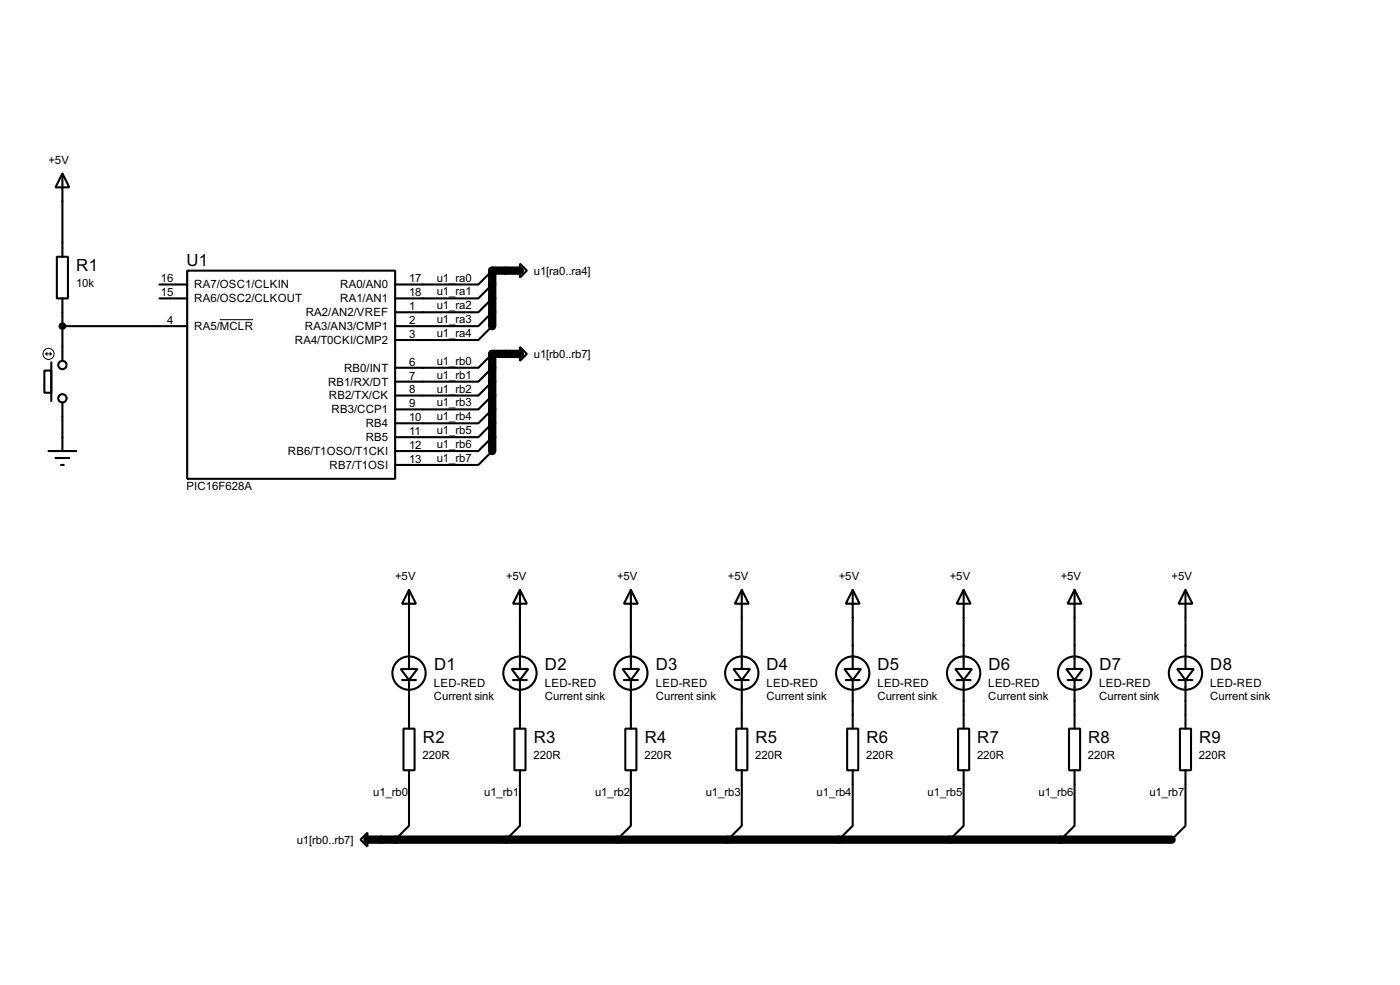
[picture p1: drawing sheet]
<svg xmlns="http://www.w3.org/2000/svg" width="256mm" height="180mm" viewBox="0 0 256 180" stroke-linecap="round" stroke-linejoin="round" font-family="sans-serif">
<path d="M95.2 49.5h-5v10.2M95.2 64.8h-5v17.7M67.3 153.7h147.3" fill="none" stroke="#000" stroke-width="1.5"/>
<g fill="none" stroke="#000" stroke-width=".38">
<path d="M11.4 31.7l1.3 2.6h-2.5zM11.4 31.7v15.3M10.4 47h2v7.6h-2zM11.4 54.6v11.4M11.4 59.7h22.9M29.2 52.1h5.1M29.2 54.6h5.1M34.3 49.5h38.1v38.1h-38.1zM90.2 59.7l-2.6 2.5h-15.2M90.2 57.1l-2.6 2.6h-15.2M90.2 54.6l-2.6 2.5h-15.2M90.2 52.1l-2.6 2.5h-15.2"/>
<path d="M90.2 49.5l-2.6 2.6h-15.2M95.2 48.3l1.3 1.2-1.3 1.3zM8.1 67.8h1.3v4.1h-1.3zM9.4 66.3v7.1M11.4 73.7v8.8M90.2 77.5l-2.6 2.5h-15.2M90.2 74.9l-2.6 2.6h-15.2M90.2 72.4l-2.6 2.5h-15.2M90.2 69.8l-2.6 2.6h-15.2M90.2 67.3l-2.6 2.5h-15.2M90.2 64.8l-2.6 2.5h-15.2M95.2 63.5l1.3 1.3-1.3 1.2z"/>
<path d="M8.9 82.5h5.1M10.2 83.8h2.5M11.2 85.1h.5M90.2 82.5l-2.6 2.6h-15.2M90.2 80l-2.6 2.5h-15.2M74.9 107.9l1.3 2.6h-2.5zM74.9 107.9v14.5M95.2 107.9l1.3 2.6h-2.5zM95.2 107.9v14.5M115.6 107.9l1.2 2.6h-2.5zM115.6 107.9v14.5M135.9 107.9l1.3 2.6h-2.6z"/>
<path d="M135.9 107.9v14.5M156.2 107.9l1.3 2.6h-2.6zM156.2 107.9v14.5M176.5 107.9l1.3 2.6h-2.5zM176.5 107.9v14.5M196.8 107.9l1.3 2.6h-2.5zM196.8 107.9v14.5M217.2 107.9l1.2 2.6h-2.5zM217.2 107.9v14.5M73.4 122.4h3.1l-1.6 2.1zM73.7 124.5h2.5M73.9 133.3h2v7.7h-2z"/>
<path d="M74.9 124.5v8.8M93.7 122.4h3.1l-1.6 2.1zM94 124.5h2.5M94.2 133.3h2.1v7.7h-2.1zM95.2 124.5v8.8M114 122.4h3.1l-1.5 2.1zM114.3 124.5h2.5M114.6 133.3h2v7.7h-2zM115.6 124.5v8.8M134.4 122.4h3l-1.5 2.1zM134.6 124.5h2.6M134.9 133.3h2v7.7h-2z"/>
<path d="M135.9 124.5v8.8M154.7 122.4h3l-1.5 2.1zM154.9 124.5h2.6M155.2 133.3h2v7.7h-2zM156.2 124.5v8.8M175 122.4h3.1l-1.6 2.1zM175.3 124.5h2.5M175.5 133.3h2v7.7h-2zM176.5 124.5v8.8M195.3 122.4h3.1l-1.6 2.1zM195.6 124.5h2.5M195.8 133.3h2.1v7.7h-2.1z"/>
<path d="M196.8 124.5v8.8M215.6 122.4h3.1l-1.5 2.1zM215.9 124.5h2.5M216.2 133.3h2v7.7h-2zM217.2 124.5v8.8M66 153.7l1.3-1.3v2.5zM74.9 141v10.1l-2.5 2.6M95.2 141v10.1l-2.5 2.6M115.6 141v10.1l-2.6 2.6M135.9 141v10.1l-2.6 2.6M156.2 141v10.1l-2.5 2.6M176.5 141v10.1l-2.5 2.6"/>
<path d="M196.8 141v10.1l-2.5 2.6M217.2 141v10.1l-2.6 2.6"/>
<circle cx="11.4" cy="72.9" r=".76"/>
<circle cx="11.4" cy="66.8" r=".76"/>
<circle cx="74.9" cy="123.2" r="3"/>
<circle cx="95.2" cy="123.2" r="3"/>
<circle cx="115.6" cy="123.2" r="3"/>
<circle cx="135.9" cy="123.2" r="3"/>
<circle cx="156.2" cy="123.2" r="3"/>
<circle cx="176.5" cy="123.2" r="3"/>
<circle cx="196.8" cy="123.2" r="3"/>
<circle cx="217.2" cy="123.2" r="3"/>
</g>
<g fill="none" stroke="#000" stroke-width=".18">
<path d="M40.3 58.5h6.1M8.4 64.8h1M8.4 64.8l.2 .2M8.6 64.5l-.2 .3M9.1 64.5l.3 .3M9.4 64.8l-.3 .2"/>
<circle cx="8.9" cy="64.8" r="1.02"/>
</g>
<circle cx="11.4" cy="59.7" r=".51" fill="#000" stroke="#000" stroke-width=".38"/>
<g font-size="3.4">
<text x="14" y="49.6">R1</text>
<text x="34.2" y="48.7">U1</text>
<text x="79.5" y="122.7">D1</text>
<text x="99.8" y="122.7">D2</text>
<text x="120.2" y="122.7">D3</text>
<text x="140.4" y="122.7">D4</text>
<text x="160.8" y="122.7">D5</text>
<text x="181.1" y="122.7">D6</text>
<text x="201.4" y="122.7">D7</text>
<text x="221.7" y="122.7">D8</text>
<text x="77.5" y="135.9">R2</text>
<text x="97.8" y="135.9">R3</text>
<text x="118.1" y="135.9">R4</text>
<text x="138.4" y="135.9">R5</text>
<text x="158.7" y="135.9">R6</text>
<text x="179" y="135.9">R7</text>
<text x="199.4" y="135.9">R8</text>
<text x="219.7" y="135.9">R9</text>
</g>
<g font-size="2.3">
<text x="8.9" y="29.9">+5V</text>
<text x="13.9" y="52.5">10k</text>
<text x="29.5" y="51.7">16</text>
<text x="35.6" y="52.8">RA7/OSC1/CLKIN</text>
<text x="62.3" y="52.8">RA0/AN0</text>
<text x="74.9" y="51.7">17</text>
<text x="80" y="51.5">u1_ra0</text>
<text x="97.8" y="50.2">u1[ra0..ra4]</text>
<text x="29.5" y="54.2">15</text>
<text x="30.6" y="59.3">4</text>
<text x="35.6" y="55.3">RA6/OSC2/CLKOUT</text>
<text x="56" y="57.9">RA2/AN2/VREF</text>
<text x="62.3" y="55.3">RA1/AN1</text>
<text x="74.9" y="54.2">18</text>
<text x="74.9" y="56.8">1</text>
<text x="74.9" y="59.3">2</text>
<text x="80" y="59.1">u1_ra3</text>
<text x="80" y="56.6">u1_ra2</text>
<text x="80" y="54.1">u1_ra1</text>
<text x="35.6" y="60.4">RA5/MCLR</text>
<text x="54" y="62.9">RA4/T0CKI/CMP2</text>
<text x="55.9" y="60.4">RA3/AN3/CMP1</text>
<text x="74.9" y="61.8">3</text>
<text x="80" y="61.7">u1_ra4</text>
<text x="97.8" y="65.5">u1[rb0..rb7]</text>
<text x="60.1" y="70.6">RB1/RX/DT</text>
<text x="63" y="68">RB0/INT</text>
<text x="74.9" y="66.9">6</text>
<text x="74.9" y="69.5">7</text>
<text x="80" y="71.8">u1_rb2</text>
<text x="80" y="69.3">u1_rb1</text>
<text x="80" y="66.8">u1_rb0</text>
<text x="60.2" y="73.1">RB2/TX/CK</text>
<text x="60.7" y="75.6">RB3/CCP1</text>
<text x="74.9" y="72">8</text>
<text x="74.9" y="74.5">9</text>
<text x="74.9" y="77.1">10</text>
<text x="80" y="76.9">u1_rb4</text>
<text x="80" y="74.4">u1_rb3</text>
<text x="52.7" y="83.3">RB6/T1OSO/T1CKI</text>
<text x="67" y="78.2">RB4</text>
<text x="67" y="80.7">RB5</text>
<text x="74.9" y="79.6">11</text>
<text x="74.9" y="82.2">12</text>
<text x="80" y="82">u1_rb6</text>
<text x="80" y="79.5">u1_rb5</text>
<text x="34.2" y="89.7">PIC16F628A</text>
<text x="60.4" y="85.8">RB7/T1OSI</text>
<text x="74.9" y="84.7">13</text>
<text x="80" y="84.5">u1_rb7</text>
<text x="72.4" y="106.1">+5V</text>
<text x="92.7" y="106.1">+5V</text>
<text x="113" y="106.1">+5V</text>
<text x="133.3" y="106.1">+5V</text>
<text x="153.7" y="106.1">+5V</text>
<text x="174" y="106.1">+5V</text>
<text x="194.3" y="106.1">+5V</text>
<text x="214.6" y="106.1">+5V</text>
<text x="79.5" y="125.6">LED-RED</text>
<text x="99.8" y="125.6">LED-RED</text>
<text x="120.1" y="125.6">LED-RED</text>
<text x="140.4" y="125.6">LED-RED</text>
<text x="160.7" y="125.6">LED-RED</text>
<text x="181.1" y="125.6">LED-RED</text>
<text x="201.4" y="125.6">LED-RED</text>
<text x="221.7" y="125.6">LED-RED</text>
<text x="79.5" y="128.2">Current sink</text>
<text x="99.8" y="128.2">Current sink</text>
<text x="120.1" y="128.2">Current sink</text>
<text x="140.4" y="128.2">Current sink</text>
<text x="160.7" y="128.2">Current sink</text>
<text x="181.1" y="128.2">Current sink</text>
<text x="201.4" y="128.2">Current sink</text>
<text x="221.7" y="128.2">Current sink</text>
<text x="77.4" y="138.9">220R</text>
<text x="97.7" y="138.9">220R</text>
<text x="118.1" y="138.9">220R</text>
<text x="138.3" y="138.9">220R</text>
<text x="158.7" y="138.9">220R</text>
<text x="179" y="138.9">220R</text>
<text x="199.3" y="138.9">220R</text>
<text x="219.6" y="138.9">220R</text>
<text x="68.4" y="145.7">u1_rb0</text>
<text x="88.7" y="145.7">u1_rb1</text>
<text x="109" y="145.7">u1_rb2</text>
<text x="129.3" y="145.7">u1_rb3</text>
<text x="149.6" y="145.7">u1_rb4</text>
<text x="169.9" y="145.7">u1_rb5</text>
<text x="190.2" y="145.7">u1_rb6</text>
<text x="210.6" y="145.7">u1_rb7</text>
<text x="54.4" y="154.4">u1[rb0..rb7]</text>
</g>
</svg>
